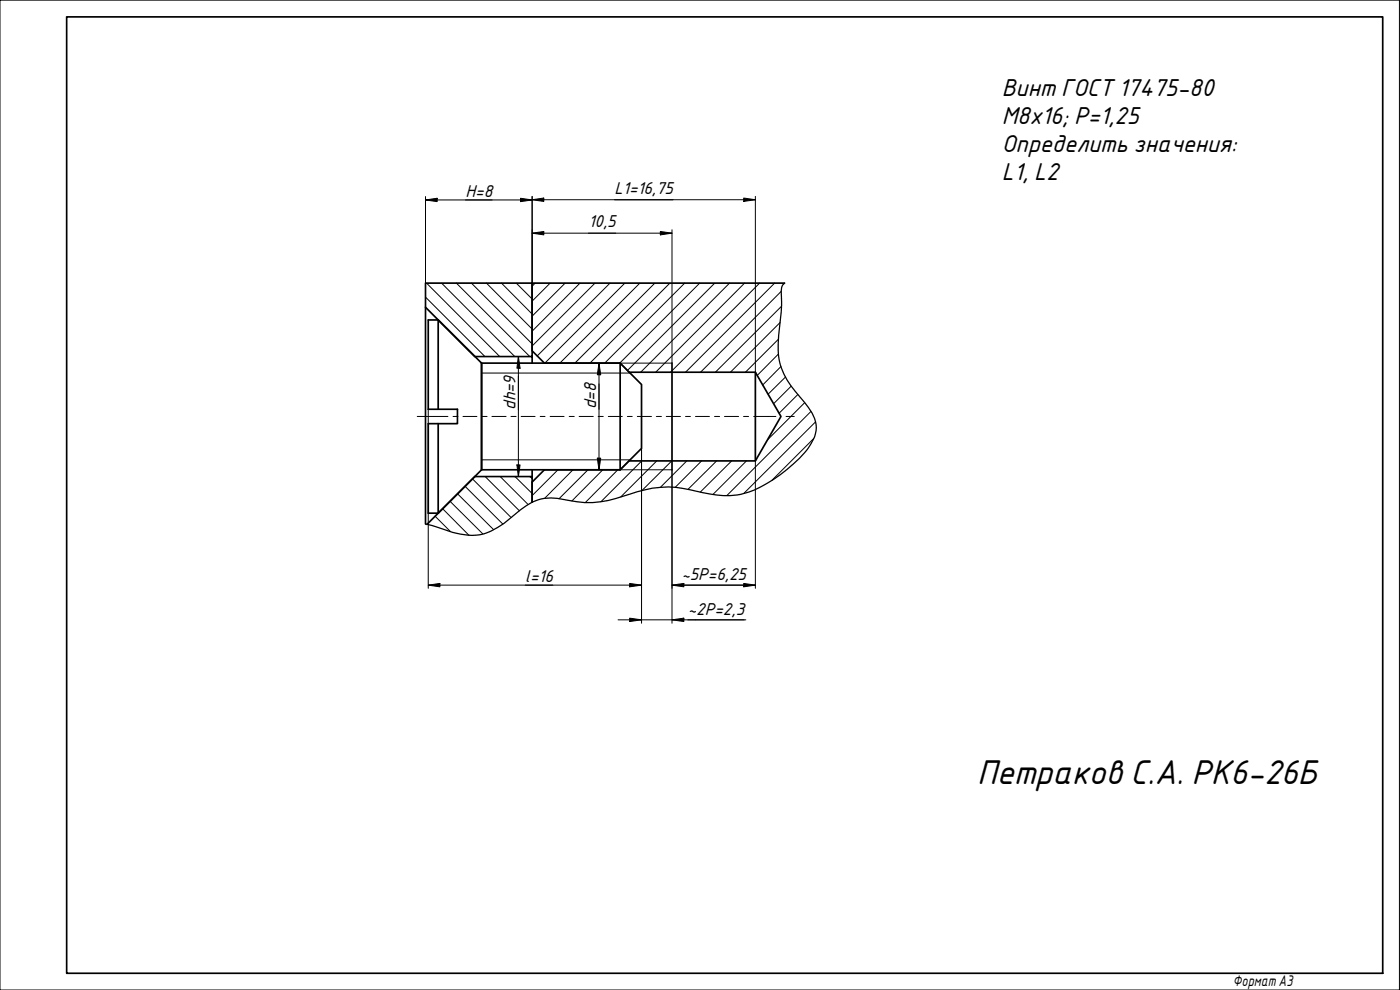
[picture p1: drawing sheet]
<svg xmlns="http://www.w3.org/2000/svg" width="420mm" height="297mm" viewBox="0 0 420 297" stroke-linecap="round" stroke-linejoin="round" font-family="sans-serif">
<g fill="none" stroke="#000" stroke-width=".3">
<path d="M127.7 89.1l17.8 17.9M128 84.9l22 22.1M132.5 84.9l22 22.1M137 84.9l22 22.1M141.5 84.9l18.2 18.3M146 84.9l13.7 13.8M150.5 84.9l9.2 9.3M154.9 84.9l4.8 4.8M159.4 84.9l.3 .3M160.6 84.9l-.9 1M165.1 84.9l-5.4 5.4M169.6 84.9l-9.9 10"/>
<path d="M174.1 84.9l-14.4 14.5M178.6 84.9l-18.9 18.9M183.1 84.9l-21.9 21.9M187.5 84.9l-24 24.1M192 84.9l-24 24.1M196.5 84.9l-24 24.1M201 84.9l-24 24.1M205.5 84.9l-24 24.1M210 84.9l-24 24.1M214.5 84.9l-26.2 26.3M218.9 84.9l-26.6 26.8M223.5 84.9l-26.7 26.8"/>
<path d="M228 84.9l-26.8 26.8M232.5 84.9l-26.8 26.8M234.1 96.8l-14.9 14.9M234.4 87.4l-24.2 24.3M234.6 91.9l-19.9 19.8M233.6 106.2l-6.3 6.4M233.6 101.8l-9.9 9.9M234.4 110l-5.5 5.5M235.7 113.1l-5.2 5.2M237.4 115.9l-5.2 5.2M239.5 118.3l-5.7 5.7M192.6 138.3l-12.3 12.2"/>
<path d="M197.1 138.3l-10.8 10.8M201.6 138.3l-8.9 8.9M206.1 138.3l-7.9 7.9M210.6 138.3l-8 7.9M215.1 138.3l-8.6 8.5M219.6 138.3l-9.4 9.3M224 138.3l-10.1 10.1M241.5 120.8l-11.2 11.2M243.4 123.4l-25.3 25.3M244.2 131.6l-12.6 12.5M244.7 126.6l-21.5 21.5M128.3 157.1l.4 .3"/>
<path d="M130.6 154.9l4.5 4.5M132.8 152.6l8 8M135.1 150.4l9.8 9.8M137.3 148.1l10.8 10.8M139.6 145.9l11.3 11.3M141.8 143.7l11.6 11.6M145.6 143l10.3 10.3M150.1 143l8.4 8.4M154.6 143l5.1 5.1M159.1 143l.6 .6M167.4 141l-7.7 7.7M172 141l-8.6 8.5"/>
<path d="M176.5 141l-8.7 8.7M180.9 141l-9.3 9.3M185.4 141l-9.8 9.8"/>
</g>
<g fill="none" stroke="#000" stroke-width=".51">
<path d="M127.7 92.2v65M131.5 96h-3v26.8h8.8v4.3h-8.8v26.9h3M131.5 96v26.8M131.5 96l13 13M235.5 84.9h-75.8v20.4l3.7 3.7M144.5 109v32M144.5 109h41.6M159.7 107h-17.2l-14.8-14.8v-7.3h32v24.1M186.1 109l6.4 6.4v19.1l-6.4 6.5M186.1 109v32M188.8 111.7h37.9l7.7 13.3-7.7 13.3h-37.9M201.7 109v32"/>
<path d="M226.7 111.7v26.6M131.5 127.1v26.9M159.7 141v2M163.4 141l-3.7 3.6v6.1v-7.7h-17.2l-14.4 14.3M186.1 141h-41.6l-13 13"/>
</g>
<path d="M235.5 84.9l-.2 .2a2.64 2.64 0 0 0-.9 2.3 87.5 87.5 0 0 1-.8 14.4 19.4 19.4 0 0 0 5.1 15.7l1.3 1.5a16 16 0 0 1 4.9 8.4 12 12 0 0 1-3.4 8.4 40 40 0 0 1-19.2 12.5 26.8 26.8 0 0 1-11.4-.5 33.2 33.2 0 0 0-15.1-1.3l-4.6 1.1a39.7 39.7 0 0 1-15.7 3.2l-4.4-.6a16.9 16.9 0 0 0-9.6-.2 25.7 25.7 0 0 0-8.6 5.7 16.7 16.7 0 0 1-11.2 4.9 28.8 28.8 0 0 1-10.1-2.3l-3.9-1.1" fill="none" stroke="#000" stroke-width=".38"/>
<path d="M144.5 111.9h44.6M163.4 109h38.3M144.5 138h44.6M163.4 141h38.3" fill="none" stroke="#000" stroke-width=".3"/>
<path d="M163.4 109h22.7l2.7 2.7M188.8 138.3l-2.7 2.7h-22.7" fill="none" stroke="#000" stroke-width=".38"/>
<path d="M0 0h420v297h-420z" fill="none" stroke="#000" stroke-width=".3"/>
<path d="M20 5.1h395v286.9h-395z" fill="none" stroke="#000" stroke-width=".51"/>
<g fill="none" stroke="#000" stroke-width=".3">
<path d="M127.7 60l3.5-.5v1zM127.7 60h32M127.7 59v25.9M156.2 59.5l3.5 .5-3.5 .5zM159.7 59.9l3.5-.5v1zM159.7 58.9v26M159.7 59.9h67M223.2 59.4l3.5 .5-3.5 .5zM226.7 58.9v52.8M159.7 70l3.5-.5v1zM159.7 70h42M198.2 69.5l3.5 .5-3.5 .5z"/>
<path d="M201.7 68.9v40.1M155.6 107l.5 3.5h-1zM155.6 107v36M179.8 109l.5 3.4h-1zM179.8 109v32M128.5 122.8v53.7M155.1 139.5h1l-.5 3.5zM179.3 137.5h1l-.5 3.5zM192.5 134.5v52.5M226.7 138.3v38.2M201.7 141v46M128.5 175.6l3.5-.5v1z"/>
<path d="M128.5 175.6h64M189 175.1l3.5 .5-3.5 .5zM201.7 175.6l3.5-.5v1zM201.7 175.6h25M223.2 175.1l3.5 .5-3.5 .5zM185.5 186h38.3M189 185.5l3.5 .5-3.5 .5zM201.7 186l3.5-.5v1z"/>
</g>
<g fill="#000">
<path d="M127.7 60l3.5-.5v1z" fill-rule="evenodd"/>
<path d="M159.7 59.9l3.5-.5v1z" fill-rule="evenodd"/>
<path d="M156.2 59.5l3.5 .5-3.5 .5z" fill-rule="evenodd"/>
<path d="M159.7 70l3.5-.5v1z" fill-rule="evenodd"/>
<path d="M198.2 69.5l3.5 .5-3.5 .5z" fill-rule="evenodd"/>
<path d="M223.2 59.4l3.5 .5-3.5 .5z" fill-rule="evenodd"/>
<path d="M155.6 107l.5 3.5h-1z" fill-rule="evenodd"/>
<path d="M179.8 109l.5 3.4h-1z" fill-rule="evenodd"/>
<path d="M155.1 139.5h1l-.5 3.5z" fill-rule="evenodd"/>
<path d="M179.3 137.5h1l-.5 3.5z" fill-rule="evenodd"/>
<path d="M128.5 175.6l3.5-.5v1z" fill-rule="evenodd"/>
<path d="M189 175.1l3.5 .5-3.5 .5z" fill-rule="evenodd"/>
<path d="M201.7 175.6l3.5-.5v1z" fill-rule="evenodd"/>
<path d="M223.2 175.1l3.5 .5-3.5 .5z" fill-rule="evenodd"/>
<path d="M189 185.5l3.5 .5-3.5 .5z" fill-rule="evenodd"/>
<path d="M201.7 186l3.5-.5v1z" fill-rule="evenodd"/>
</g>
<g fill="none" stroke="#000" stroke-width=".3">
<path d="M125.2 125h9.2M136 125h1.4M138.9 125h4.2M144.7 125h1.5M147.6 125h4.3M153.4 125h1.5M156.4 125h4.2M162.1 125h1.5M165.1 125h4.2M170.8 125h1.5M173.8 125h4.3M179.5 125h1.5"/>
<path d="M182.6 125h4.2M188.3 125h1.4M191.3 125h4.2M197 125h1.5M200 125h4.2M205.7 125h1.5M208.7 125h4.2M214.4 125h1.6M217.4 125h4.3M223.1 125h1.6M226.2 125h6.7M235.9 125h2.5"/>
</g>
<text font-size="9.9" x="293.3" y="235.4">Петраков С.А. РК6-26Б</text>
<g font-size="7">
<text x="300.7" y="28.8">Винт ГОСТ17475-80</text>
<text x="300.7" y="37.3">M8x16; P=1,25</text>
<text x="300.7" y="45.6">Определить значения:</text>
<text x="300.7" y="54.1">L1, L2</text>
</g>
<g font-size="5">
<text x="139.7" y="59.1">H=8</text>
<text x="184.4" y="58.3">L1=16,75</text>
<text x="176.6" y="68.2">10,5</text>
<text x="154.7" y="123" transform="rotate(-90 154.7 123)">dh=9</text>
<text x="178.9" y="122.8" transform="rotate(-90 178.9 122.8)">d=8</text>
<text x="204.5" y="174">~5P=6,25</text>
<text x="157.6" y="174.7">l=16</text>
<text x="206.4" y="184.4">~2P=2,3</text>
</g>
<text font-size="4.4" x="370" y="295.7">Формат A3</text>
</svg>
